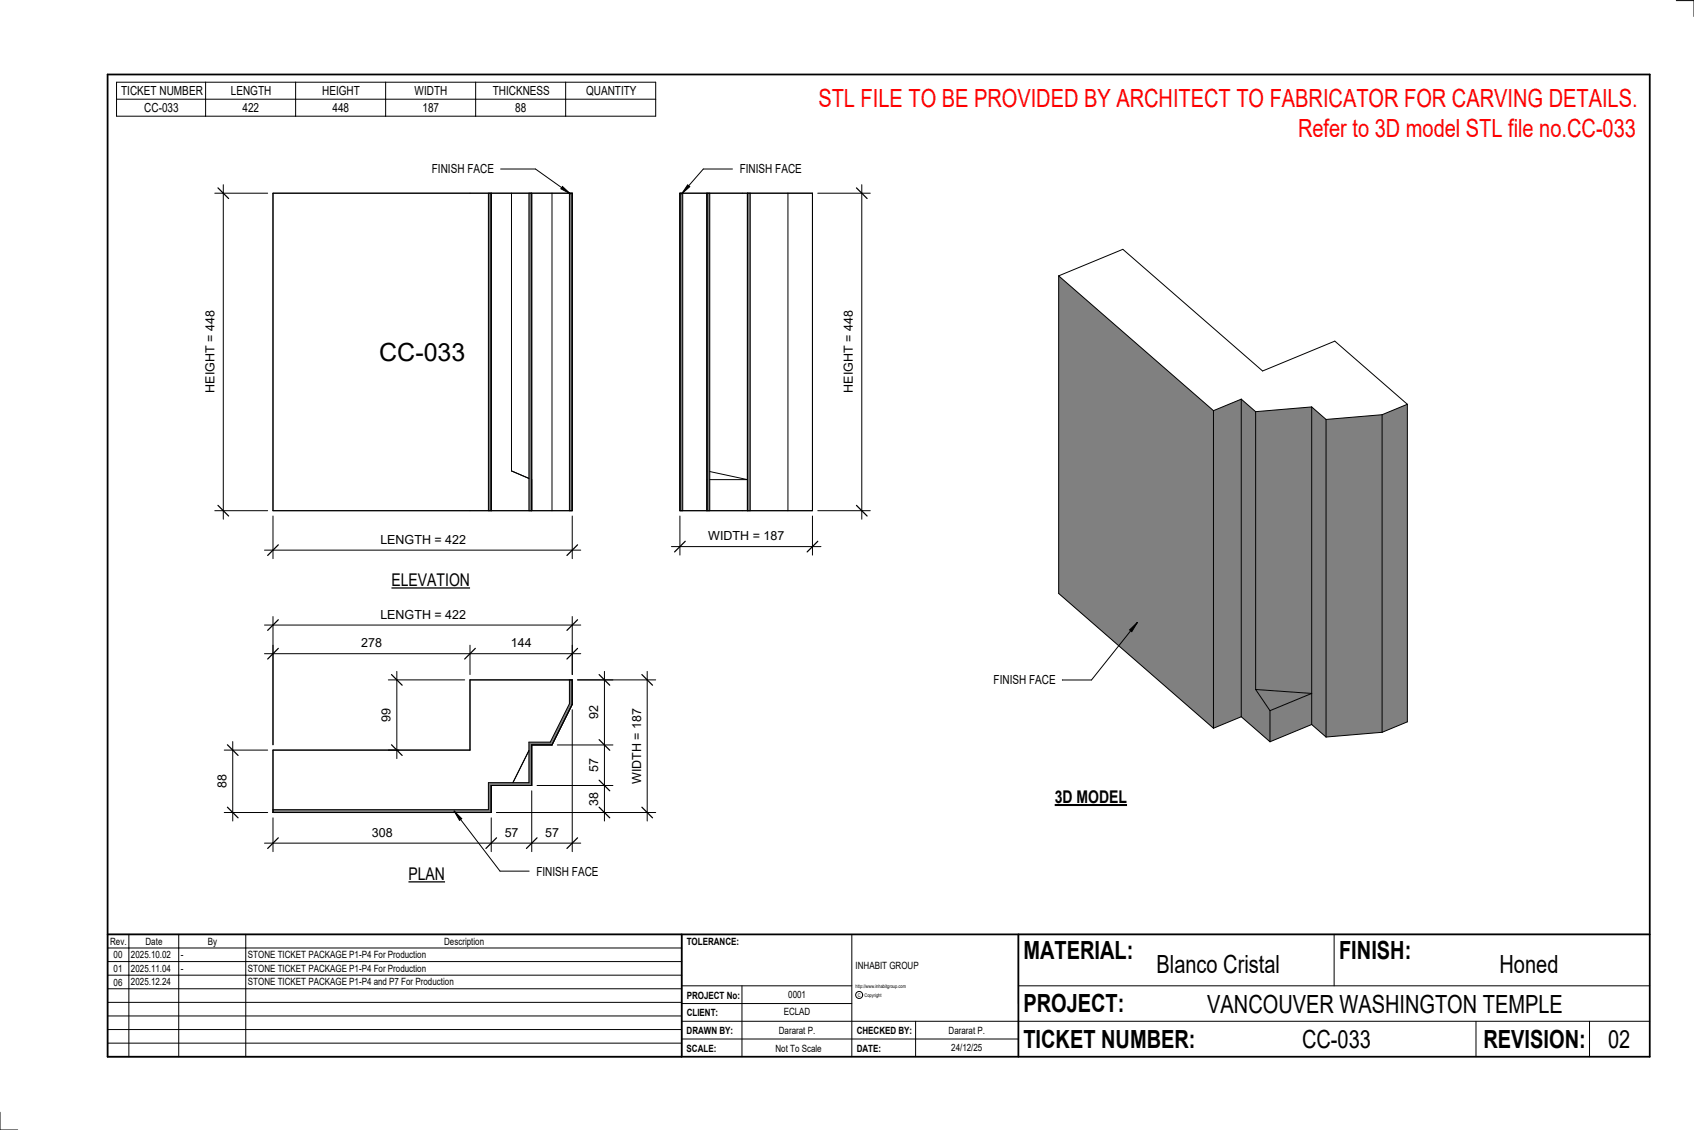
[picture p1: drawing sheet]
<svg xmlns="http://www.w3.org/2000/svg" width="914mm" height="610mm" viewBox="0 0 914 610" stroke-linecap="round" stroke-linejoin="round" font-family="sans-serif">
<g fill="#808080">
<path d="M678 372l30 2-22 9z"/>
<path d="M678 222l30-2v154l-30-2z"/>
<path d="M686 383l22-9v17l-22 9z"/>
<path d="M716 226l30-2v171l-30 3z"/>
<path d="M655 222l15-7v172l-15 6z"/>
<path d="M708 220l8 6v172l-8-7z"/>
<path d="M670 215l8 7v150l8 11v17l-16-13z"/>
<path d="M571 149l84 73v171l-84-73z"/>
<path d="M746 224l14-6v171l-14 6z"/>
</g>
<g fill="none" stroke="#000" stroke-width=".54">
<path d="M571 149l35-15 76 66 39-16 39 34M571 149v171l84 73M571 149l84 73M670 215l-15 7M670 215v172M670 215l8 7M708 220v171M708 220l-30 2M708 220l8 6M760 218v171l-14 6M760 218l-14 6M655 222v171"/>
<path d="M678 222v150M716 226v172M746 224v171M746 224l-30 2M678 372l30 2-22 9M678 372l8 11M670 387l-15 6M670 387l16 13M686 383v17M708 391l-22 9M708 391l8 7M746 395l-30 3"/>
</g>
<g fill="#7c7c7c">
<path d="M264 104h1v172h-1z"/>
<path d="M285 104h2v172h-2z"/>
<path d="M307 104h2v172h-2z"/>
</g>
<path d="M147 104h162v172h-162zM264 104v172M265 104v172M276 104v150l9 4M285 104v172M287 104v172M298 104v172M307 104v172" fill="none" stroke="#000" stroke-width=".54"/>
<g fill="#7c7c7c">
<path d="M367 104h2v172h-2z"/>
<path d="M382 104h1v172h-1z"/>
<path d="M403 104h2v172h-2z"/>
</g>
<path d="M367 104h72v172h-72zM369 104v172M382 104v172M383 104v172M403 104v172M405 104v172M425 104v172M383 254l20 5h-20" fill="none" stroke="#000" stroke-width=".54"/>
<path d="M147 437h117v-15h21v-22h12l10-20v-13h2v13l-11 22h-11v22h-22v14h-118z" fill="#7c7c7c"/>
<path d="M121 100v180M116 104h28M116 276h28M307 367v13l-10 20h-12v22h-21v15h-117M147 405h107v-38h55v13l-11 22h-11v22h-22v14h-118zM285 405l-8 17" fill="none" stroke="#000" stroke-width=".54"/>
<path d="M118 101l5 6M118 273l5 5" fill="none" stroke="#000" stroke-width=".67"/>
<path d="M110 168h7v44h-7z" fill="#fff"/>
<path d="M147 278v23M309 278v23M143 297h170" fill="none" stroke="#000" stroke-width=".54"/>
<path d="M150 294l-6 6M312 294l-6 6" fill="none" stroke="#000" stroke-width=".67"/>
<g fill="#fff">
<path d="M205 287h46v8h-46z"/>
<path d="M205 182h47v15h-47z"/>
</g>
<path d="M465 100v180M441 104h29M441 276h29" fill="none" stroke="#000" stroke-width=".54"/>
<path d="M462 101l6 6M462 273l6 5" fill="none" stroke="#000" stroke-width=".67"/>
<path d="M454 168h8v44h-8z" fill="#fff"/>
<path d="M367 278v21M439 278v21M362 295h81" fill="none" stroke="#000" stroke-width=".54"/>
<path d="M370 292l-6 6M441 292l-5 6" fill="none" stroke="#000" stroke-width=".67"/>
<path d="M382 285h41v8h-41z" fill="#fff"/>
<path d="M143 353h170M147 348v54M254 348v16M309 348v16" fill="none" stroke="#000" stroke-width=".54"/>
<path d="M150 350l-6 6M257 350l-6 6M312 350l-6 6" fill="none" stroke="#000" stroke-width=".67"/>
<g fill="#fff">
<path d="M195 343h11v8h-11z"/>
<path d="M276 343h11v8h-11z"/>
</g>
<path d="M312 367h19M326 362v81M301 402h30M268 438h63M290 424h41" fill="none" stroke="#000" stroke-width=".54"/>
<path d="M323 364l6 6M323 399l6 6M323 435l6 6M323 421l6 6" fill="none" stroke="#000" stroke-width=".67"/>
<g fill="#fff">
<path d="M317 381h7v7h-7z"/>
<path d="M317 409h7v7h-7z"/>
<path d="M317 427h7v8h-7z"/>
</g>
<path d="M312 367h42M349 362v81M268 438h86" fill="none" stroke="#000" stroke-width=".54"/>
<path d="M346 364l6 6M346 435l6 6" fill="none" stroke="#000" stroke-width=".67"/>
<path d="M340 382h8v41h-8z" fill="#fff"/>
<path d="M309 383v76M287 427v32M143 455h170M147 441v18M265 441v18" fill="none" stroke="#000" stroke-width=".54"/>
<path d="M150 452l-6 6M268 452l-6 6M290 452l-6 6M312 452l-6 6" fill="none" stroke="#000" stroke-width=".67"/>
<g fill="#fff">
<path d="M201 445h11v8h-11z"/>
<path d="M272 445h8v8h-8z"/>
<path d="M294 445h8v8h-8z"/>
</g>
<path d="M121 405h23M126 400v43M121 438h23" fill="none" stroke="#000" stroke-width=".54"/>
<path d="M123 402l6 6M123 435l6 6" fill="none" stroke="#000" stroke-width=".67"/>
<path d="M116 418h8v7h-8z" fill="#fff"/>
<path d="M143 337h170M147 333v69M309 333v31" fill="none" stroke="#000" stroke-width=".54"/>
<path d="M150 334l-6 6M312 334l-6 6" fill="none" stroke="#000" stroke-width=".67"/>
<path d="M205 328h46v7h-46z" fill="#fff"/>
<path d="M210 367h41M214 362v47M210 405h5" fill="none" stroke="#000" stroke-width=".54"/>
<path d="M211 364l6 6M211 402l6 6" fill="none" stroke="#000" stroke-width=".67"/>
<path d="M205 382h7v7h-7z" fill="#fff"/>
<g fill="none" stroke="#000" stroke-width=".54">
<path d="M905 0h9v9M460 504v66M720 504v28M891 504h-341v37M368 532h92M401 532v38M550 532h341M368 551h523M368 541h92M494 551v19M797 551v19M858 551v19"/>
<path d="M368 561h182M0 600v10h10"/>
<circle cx="464" cy="537" r="1.9"/>
</g>
<path d="M58 40h833v530h-833zM58 504h833M368 504v66M550 504v66" fill="none" stroke="#000" stroke-width=".96"/>
<g fill="#fff">
<path d="M652 534h192v15h-192z"/>
<path d="M513 562h17v6h-17z"/>
<path d="M425 533h10v6h-10z"/>
<path d="M423 543h15v6h-15z"/>
<path d="M420 553h20v6h-20z"/>
<path d="M624 513h68v15h-68z"/>
<path d="M809 513h33v15h-33z"/>
<path d="M512 553h20v6h-20z"/>
<path d="M703 553h37v15h-37z"/>
<path d="M442 45h443v16h-443z"/>
<path d="M868 553h12v15h-12z"/>
<path d="M61 512h5v6h-5z"/>
<path d="M61 520h5v6h-5z"/>
<path d="M61 527h5v6h-5z"/>
</g>
<path d="M63 44h291v19h-291zM63 54h291M111 44v19M160 44v19M208 44v19M257 44v19M305 44v19" fill="none" stroke="#000" stroke-width=".54"/>
<path d="M211 308h43v10h-43z" fill="#fff"/>
<path d="M211 317h43" fill="none" stroke="#000" stroke-width=".69" stroke-linecap="butt"/>
<path d="M220 466h20v11h-20z" fill="#fff"/>
<path d="M220 476h20" fill="none" stroke="#000" stroke-width=".69" stroke-linecap="butt"/>
<path d="M569 424h40v12h-40z" fill="#fff"/>
<path d="M569 434h39" fill="none" stroke="#000" stroke-width="1.1" stroke-linecap="butt"/>
<path d="M701 62h184v15h-184z" fill="#fff"/>
<g fill="none" stroke="#000" stroke-width=".54">
<path d="M371 100l1 1-4 4zM395 91h-15l-12 14M58 504h310v66h-310zM58 519h310M58 511h310M70 504v66M96 504v66M133 504v66M58 533h310M58 526h310M58 555h310M58 548h310"/>
<path d="M58 541h310M58 563h310"/>
</g>
<path d="M371 100l1 1-4 4z" fill="#000"/>
<path d="M399 87h33v8h-33z" fill="#fff"/>
<path d="M245 438l4 4-1 1z" fill="#000"/>
<path d="M245 438l4 4-1 1zM245 438l25 32h16" fill="none" stroke="#000" stroke-width=".54"/>
<path d="M290 466h33v8h-33z" fill="#fff"/>
<path d="M304 101l4 4-5-3z" fill="#000"/>
<path d="M270 91h19l19 14M304 101l4 4-5-3z" fill="none" stroke="#000" stroke-width=".54"/>
<path d="M233 87h33v8h-33z" fill="#fff"/>
<path d="M610 340l4-4-3 5zM614 336l-25 31h-16" fill="none" stroke="#000" stroke-width=".54"/>
<path d="M610 340l4-4-3 5z" fill="#000"/>
<path d="M536 363h34v8h-34z" fill="#fff"/>
<g font-size="13.5" fill="#f00">
<text x="442" y="58">STL FILE TO BE PROVIDED BY ARCHITECT TO FABRICATOR FOR CARVING DETAILS.</text>
<text x="701" y="74">Refer to 3D model STL file no.CC-033</text>
</g>
<g font-size="13.5">
<text x="205" y="195">CC-033</text>
<text x="552" y="517">MATERIAL:</text>
<text x="723" y="517">FINISH:</text>
<text x="624" y="525">Blanco Cristal</text>
<text x="809" y="525">Honed</text>
<text x="552" y="546">PROJECT:</text>
<text x="652" y="546">VANCOUVER WASHINGTON TEMPLE</text>
<text x="552" y="565">TICKET NUMBER:</text>
<text x="703" y="565">CC-033</text>
<text x="801" y="565">REVISION:</text>
<text x="868" y="565">02</text>
</g>
<g font-size="9.4">
<text x="211" y="316">ELEVATION</text>
<text x="569" y="433">3D MODEL</text>
<text x="220" y="475">PLAN</text>
</g>
<g font-size="6.7">
<text x="65" y="51">TICKET NUMBER</text>
<text x="125" y="51">LENGTH</text>
<text x="174" y="51">HEIGHT</text>
<text x="224" y="51">WIDTH</text>
<text x="266" y="51">THICKNESS</text>
<text x="316" y="51">QUANTITY</text>
<text x="78" y="60">CC-033</text>
<text x="131" y="60">422</text>
<text x="179" y="60">448</text>
<text x="228" y="60">187</text>
<text x="278" y="60">88</text>
<text x="233" y="94">FINISH FACE</text>
<text x="399" y="94">FINISH FACE</text>
<text x="116" y="212" transform="rotate(-90 116 212)">HEIGHT = 448</text>
<text x="460" y="212" transform="rotate(-90 460 212)">HEIGHT = 448</text>
<text x="205" y="293">LENGTH = 422</text>
<text x="382" y="292">WIDTH = 187</text>
<text x="205" y="334">LENGTH = 422</text>
<text x="195" y="349">278</text>
<text x="276" y="349">144</text>
<text x="536" y="369">FINISH FACE</text>
<text x="211" y="389" transform="rotate(-90 211 389)">99</text>
<text x="323" y="388" transform="rotate(-90 323 388)">92</text>
<text x="323" y="416" transform="rotate(-90 323 416)">57</text>
<text x="122" y="425" transform="rotate(-90 122 425)">88</text>
<text x="346" y="423" transform="rotate(-90 346 423)">WIDTH = 187</text>
<text x="323" y="435" transform="rotate(-90 323 435)">38</text>
<text x="201" y="452">308</text>
<text x="272" y="452">57</text>
<text x="294" y="452">57</text>
<text x="290" y="472">FINISH FACE</text>
</g>
<g font-size="5.4">
<text x="59" y="510">Rev.</text>
<text x="79" y="510">Date</text>
<text x="112" y="510">By</text>
<text x="240" y="510">Description</text>
<text x="371" y="510">TOLERANCE:</text>
<text x="61" y="517">00</text>
<text x="71" y="517">2025.10.02</text>
<text x="98" y="517">-</text>
<text x="134" y="517">STONE TICKET PACKAGE P1-P4 For Production</text>
<text x="61" y="525">01</text>
<text x="71" y="524">2025.11.04</text>
<text x="98" y="524">-</text>
<text x="134" y="524">STONE TICKET PACKAGE P1-P4 For Production</text>
<text x="462" y="523">INHABIT GROUP</text>
<text x="61" y="532">06</text>
<text x="71" y="532">2025.12.24</text>
<text x="134" y="532">STONE TICKET PACKAGE P1-P4 and P7 For Production</text>
<text x="371" y="539">PROJECT No:</text>
<text x="425" y="538">0001</text>
<text x="371" y="548">CLIENT:</text>
<text x="423" y="548">ECLAD</text>
<text x="371" y="558">DRAWN BY:</text>
<text x="420" y="558">Dararat P.</text>
<text x="462" y="558">CHECKED BY:</text>
<text x="512" y="558">Dararat P.</text>
<text x="371" y="567">SCALE:</text>
<text x="419" y="567">Not To Scale</text>
<text x="462" y="567">DATE:</text>
<text x="513" y="567">24/12/25</text>
</g>
<g font-size="2.7">
<text x="462" y="533">http://www.inhabitgroup.com</text>
<text x="463" y="538">C</text>
<text x="467" y="538">Copyright</text>
</g>
</svg>
